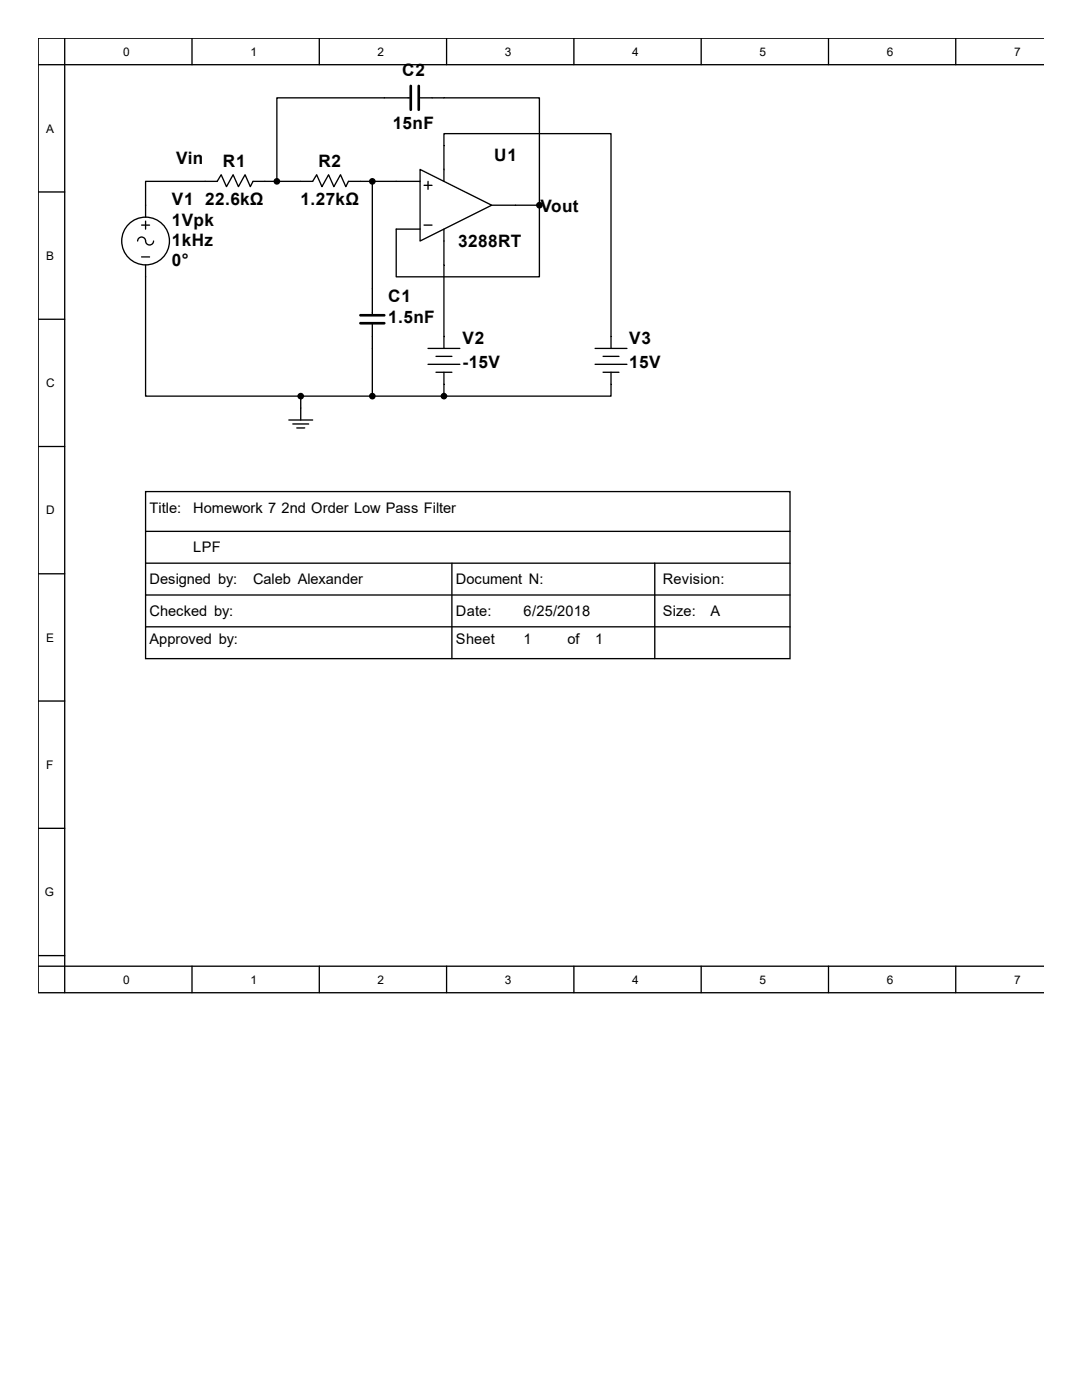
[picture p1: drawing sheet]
<svg xmlns="http://www.w3.org/2000/svg" width="216mm" height="279mm" viewBox="0 0 216 279" stroke-linecap="round" stroke-linejoin="round" font-family="sans-serif">
<g fill="none" stroke="#000" stroke-width=".26">
<path d="M7.6 12.9h200.7M12.9 7.6v190.5M38.3 7.6v5.3M63.7 7.6v5.3M82 19.5h-26.8v16.7M83.6 19.5h24v21.5M89.1 7.6v5.3M114.5 7.6v5.3M139.9 7.6v5.3M165.3 7.6v5.3M190.7 7.6v5.3M208.3 7.6h-200.7v190.5h200.7"/>
<path d="M7.6 38.3h5.3M74.3 36.2v26.7M83.8 33.8l14.3 7.2-14.3 7.1zM83.8 36.2h-14.3l-.5 1.1-1.1-2.4-1.3 2.4-1-2.4-1.4 2.4-1-2.4-.8 1.3h-11.9l-.5 1.1-1.1-2.4-1.3 2.4-1.1-2.4-1.3 2.4-1.1-2.4-.8 1.3h-14.2v7.1M84.6 37h1.6M85.4 36.2v1.6M88.6 36.2v-9.5h33.3v42.8M28.3 44.9h1.5M28.3 51.3h1.5M29.1 52.9v26.2h30.9M29.1 44.1v1.6M30.6 48.1a.79 .79 0 0 1-.8 .8 .79 .79 0 0 1-.7-.8 .79 .79 0 0 0-.8-.8 .79 .79 0 0 0-.8 .8"/>
<path d="M84.6 44.9h1.6M88.6 45.7v23.8M98.1 41h9.5M107.6 41v14.2h-28.5v-9.5h4.7M7.6 63.7h5.3M60 79.1v4.7M60 79.1h28.6M74.3 64.5v14.6M85.4 69.5h6.4M85.4 72.7h6.4M87 71.1h3.2M87 74.3h3.2"/>
<path d="M88.6 74.3v4.8M118.7 69.5h6.4M118.7 72.7h6.4M120.3 71.1h3.2M120.3 74.3h3.2M121.9 74.3v4.8h-33.3M7.6 89.1h5.3M29.1 98.1h128.5v33.3h-128.5zM57.6 83.8h4.8M58.4 84.6h3.2M59.2 85.4h1.6M7.6 114.5h5.3"/>
<path d="M29.1 106h128.5M29.1 112.4h128.5M29.1 118.7h128.5M90.2 112.4v19M130.7 112.4v19M7.6 139.9h5.3M29.1 125.1h128.5M7.6 165.3h5.3M7.6 190.7h5.3M7.6 192.8h200.7M38.3 192.8v5.3M63.7 192.8v5.3"/>
<path d="M89.1 192.8v5.3M114.5 192.8v5.3M139.9 192.8v5.3M165.3 192.8v5.3M190.7 192.8v5.3"/>
<circle cx="29.1" cy="48.1" r="4.8"/>
</g>
<g fill="#000" stroke="#000" stroke-width=".26">
<circle cx="55.2" cy="36.2" r=".53"/>
<circle cx="74.3" cy="36.2" r=".53"/>
<circle cx="107.6" cy="41" r=".53"/>
<circle cx="60" cy="79.1" r=".53"/>
<circle cx="74.3" cy="79.1" r=".53"/>
<circle cx="88.6" cy="79.1" r=".53"/>
</g>
<path d="M82 17.1v4.8M83.6 17.1v4.8M71.9 62.9h4.8M71.9 64.5h4.8" fill="none" stroke="#000" stroke-width=".53"/>
<g font-size="3.4">
<text x="80.3" y="15.2">C2</text>
<text x="78.4" y="25.8">15nF</text>
<text x="35.1" y="32.7">Vin</text>
<text x="44.5" y="33.2">R1</text>
<text x="63.5" y="33.2">R2</text>
<text x="98.6" y="32.2">U1</text>
<text x="34.3" y="40.9">V1</text>
<text x="40.9" y="40.9">22.6kΩ</text>
<text x="60" y="40.9">1.27kΩ</text>
<text x="34.3" y="45.1">1Vpk</text>
<text x="107.9" y="42.2">Vout</text>
<text x="34.3" y="49.1">1kHz</text>
<text x="34.3" y="53">0°</text>
<text x="91.4" y="49.4">3288RT</text>
<text x="77.5" y="60.2">C1</text>
<text x="77.5" y="64.5">1.5nF</text>
<text x="92.3" y="68.7">V2</text>
<text x="125.6" y="68.7">V3</text>
<text x="92.3" y="73.4">-15V</text>
<text x="125.6" y="73.4">15V</text>
</g>
<g font-size="2.9">
<text x="29.8" y="102.3">Title:</text>
<text x="38.6" y="102.3">Homework 7 2nd Order Low Pass Filter</text>
<text x="38.6" y="110.2">LPF</text>
<text x="29.8" y="116.6">Designed by:</text>
<text x="50.5" y="116.6">Caleb Alexander</text>
<text x="91" y="116.6">Document N:</text>
<text x="132.2" y="116.6">Revision:</text>
<text x="29.8" y="122.9">Checked by:</text>
<text x="91" y="122.9">Date:</text>
<text x="104.5" y="122.9">6/25/2018</text>
<text x="132.2" y="122.9">Size:</text>
<text x="141.8" y="122.9">A</text>
<text x="29.8" y="128.5">Approved by:</text>
<text x="91" y="128.5">Sheet</text>
<text x="104.5" y="128.5">1</text>
<text x="113.2" y="128.5">of</text>
<text x="118.7" y="128.5">1</text>
</g>
<g font-size="2.4">
<text x="24.6" y="11.1">0</text>
<text x="50" y="11.1">1</text>
<text x="75.4" y="11.1">2</text>
<text x="100.8" y="11.1">3</text>
<text x="126.2" y="11.1">4</text>
<text x="151.6" y="11.1">5</text>
<text x="177" y="11.1">6</text>
<text x="202.4" y="11.1">7</text>
<text x="9.2" y="26.5">A</text>
<text x="9.2" y="51.9">B</text>
<text x="9.2" y="77.3">C</text>
<text x="9.2" y="102.7">D</text>
<text x="9.2" y="128.1">E</text>
<text x="9.2" y="153.5">F</text>
<text x="8.9" y="178.9">G</text>
<text x="24.6" y="196.3">0</text>
<text x="50" y="196.3">1</text>
<text x="75.4" y="196.3">2</text>
<text x="100.8" y="196.3">3</text>
<text x="126.2" y="196.3">4</text>
<text x="151.6" y="196.3">5</text>
<text x="177" y="196.3">6</text>
<text x="202.4" y="196.3">7</text>
</g>
</svg>
